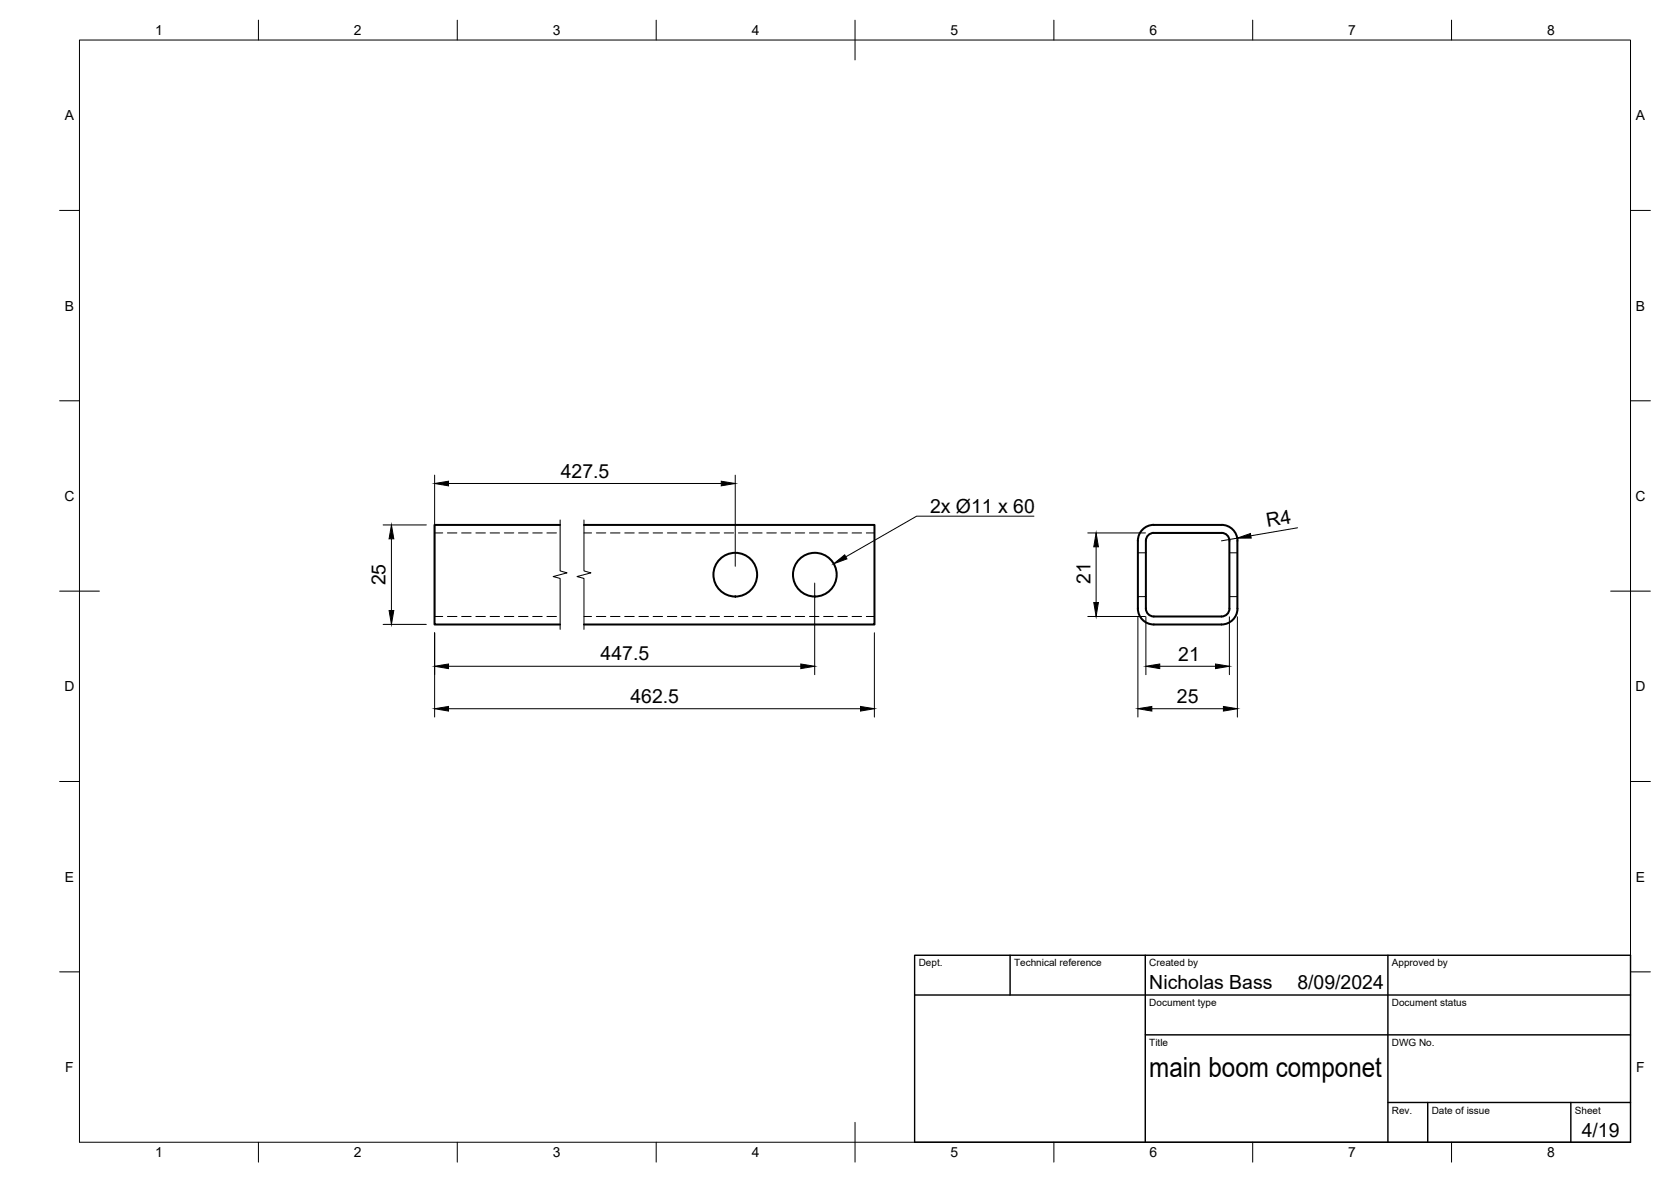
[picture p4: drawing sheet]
<svg xmlns="http://www.w3.org/2000/svg" width="420mm" height="297mm" viewBox="0 0 420 297" stroke-linecap="round" stroke-linejoin="round" font-family="sans-serif">
<!-- layer: Visible -->
<g fill="none" stroke="#000" stroke-width=".51">
<path d="M140.8 131.9h-31.5v25h31.5M146.8 131.9h73.1v25h-73.1M290.1 133.9h17M290.1 131.9h17M290.1 133.9a2 2 0 0 0-2 2v17a2 2 0 0 0 2 2h17a1.96 1.96 0 0 0 2-2v-17a2 2 0 0 0-2-2M290.1 131.9a4 4 0 0 0-4 4v17a4 4 0 0 0 4 4h17a4 4 0 0 0 4-4l.1-17a4 4 0 0 0-4.1-4"/>
<circle cx="184.9" cy="144.4" r="5.5"/>
<circle cx="204.9" cy="144.4" r="5.5"/>
</g>
<!-- layer: Hidden -->
<g fill="none" stroke="#000" stroke-width=".25">
<path d="M109.3 133.9h2M112.5 133.9h2.4M116.1 133.9h2.4M119.7 133.9h2.3M123.2 133.9h2.4M126.8 133.9h2.4M130.4 133.9h2.4M133.9 133.9h2.4M137.5 133.9h2.4M146.8 133.9h1.9M149.9 133.9h2.4M153.5 133.9h2.4"/>
<path d="M157.1 133.9h2.4M160.7 133.9h2.3M164.2 133.9h2.4M167.8 133.9h2.4M171.4 133.9h2.4M174.9 133.9h2.4M178.5 133.9h2.4M182.1 133.9h2.4M185.7 133.9h2.3M189.2 133.9h2.4M192.8 133.9h2.4M196.4 133.9h2.4"/>
<path d="M200 133.9h2.3M203.5 133.9h2.4M207.1 133.9h2.4M210.7 133.9h2.4M214.2 133.9h2.4M217.8 133.9h2.1M286.1 138.9h2M309.1 138.9h2M109.3 154.9h2M112.5 154.9h2.4M116.1 154.9h2.4M119.7 154.9h2.3"/>
<path d="M123.2 154.9h2.4M126.8 154.9h2.4M130.4 154.9h2.4M133.9 154.9h2.4M137.5 154.9h2.4M146.8 154.9h1.9M149.9 154.9h2.4M153.5 154.9h2.4M157.1 154.9h2.4M160.7 154.9h2.3M164.2 154.9h2.4M167.8 154.9h2.4"/>
<path d="M171.4 154.9h2.4M174.9 154.9h2.4M178.5 154.9h2.4M182.1 154.9h2.4M185.7 154.9h2.3M189.2 154.9h2.4M192.8 154.9h2.4M196.4 154.9h2.4M200 154.9h2.3M203.5 154.9h2.4M207.1 154.9h2.4M210.7 154.9h2.4"/>
<path d="M214.2 154.9h2.4M217.8 154.9h2.1M286.1 149.9h2M309.1 149.9h2"/>
</g>
<!-- layer: BORDER -->
<g fill="none" stroke="#000" stroke-width=".25">
<path d="M20 10.1h390v276.9h-390zM65 5.1v5M115 5.1v5M165 5.1v5M215 5.1v10M265 5.1v5M315 5.1v5M365 5.1v5M15 52.9h5M410 52.9h5M15 100.7h5M410 100.7h5"/>
<path d="M15 148.6h10M405 148.6h10M15 196.4h5M410 196.4h5M15 244.2h5M410 244.2h5M65 287v5M115 287v5M165 287v5M215 282.1v9.9M265 287v5M315 287v5"/>
<path d="M365 287v5"/>
</g>
<!-- layer: TITLEBLOCK -->
<path d="M230 240.1h180v46.9h-180zM230 250h180M254 240.1v9.9M288 240.1v46.9M349 240.1v46.9M288 260.1h122M349 277.1h61M359 277.1v9.9M395 277.1v9.9" fill="none" stroke="#000" stroke-width=".36"/>
<!-- layer: Break Lines -->
<path d="M140.8 130.7v12.8l1.8 .5-3.5 .9 1.7 .5v12.8M146.8 130.7v12.8l1.8 .5-3.5 .9 1.7 .5v12.8" fill="none" stroke="#000" stroke-width=".25"/>
<!-- layer: FD_Dimensions -->
<g fill="none" stroke="#000" stroke-width=".25">
<path d="M109.3 119.4v35.4M184.9 119.4v22.9M96.3 131.9h10.9M98.4 135.4v18M112.8 121.5h68.6M273.5 133.9h14.5M275.6 137.4v14M311.1 135.2l-4 .7M326.3 132.6l-11.8 2M96.3 156.9h10.9M109.3 159v21.2M204.9 146.5v23.1"/>
<path d="M219.9 159v21.2M273.5 154.9h14.5M286.1 155v25.2M288.1 155v14.6M309.1 155v14.6M311.1 155v25.2M112.8 178.1h103.6M112.8 167.4h88.6M289.6 178.1h18M291.6 167.4h14"/>
</g>
<g fill="#000" stroke="#000" stroke-width=".25">
<path d="M98.4 131.9l.6 3.5h-1.2zM109.3 121.5l3.5-.6v1.2zM181.4 120.9l3.5 .6-3.5 .6zM275.6 133.9l.6 3.5h-1.2zM311.1 135.2l3.3-1.1 .2 1.1zM97.8 153.4h1.2l-.6 3.5zM275 151.4h1.2l-.6 3.5zM109.3 178.1l3.5-.6v1.2zM109.3 167.4l3.5-.5v1.1zM201.4 166.9l3.5 .5-3.5 .6zM216.4 177.5l3.5 .6-3.5 .6zM286.1 178.1l3.5-.6v1.2z"/>
<path d="M288.1 167.4l3.5-.5v1.1zM305.6 166.9l3.5 .5-3.5 .6zM307.6 177.5l3.5 .6-3.5 .6z"/>
</g>
<!-- layer: Hole Notes -->
<path d="M209.6 141.7l2.8-2.3 .6 1z" fill="#000" stroke="#000" stroke-width=".25"/>
<path d="M260 129.7h-29.5l-17.8 10.2" fill="none" stroke="#000" stroke-width=".25"/>
<text font-size="7" x="289" y="270.6">main boom componet</text>
<g font-size="4.9">
<text x="141" y="120">427.5</text>
<text x="233.8" y="129">2x Ø11 x 60</text>
<text x="318.7" y="132.5" transform="rotate(-10 318.7 132.5)">R4</text>
<text x="97" y="147.1" transform="rotate(-90 97 147.1)">25</text>
<text x="274.2" y="146.8" transform="rotate(-90 274.2 146.8)">21</text>
<text x="151" y="166">447.5</text>
<text x="296.3" y="166">21</text>
<text x="158.5" y="176.6">462.5</text>
<text x="295.9" y="176.6">25</text>
<text x="289" y="248.5">Nicholas Bass</text>
<text x="326.2" y="248.5">8/09/2024</text>
<text x="397.7" y="285.7">4/19</text>
</g>
<g font-size="3.5">
<text x="39" y="8.8">1</text>
<text x="89" y="8.8">2</text>
<text x="139" y="8.8">3</text>
<text x="189" y="8.8">4</text>
<text x="239" y="8.8">5</text>
<text x="289" y="8.8">6</text>
<text x="339" y="8.8">7</text>
<text x="389" y="8.8">8</text>
<text x="16.3" y="30.2">A</text>
<text x="411.3" y="30.2">A</text>
<text x="16.3" y="78">B</text>
<text x="411.3" y="78">B</text>
<text x="16.2" y="125.9">C</text>
<text x="411.2" y="125.9">C</text>
<text x="16.2" y="173.7">D</text>
<text x="411.2" y="173.7">D</text>
<text x="16.3" y="221.6">E</text>
<text x="411.3" y="221.6">E</text>
<text x="16.4" y="269.4">F</text>
<text x="411.4" y="269.4">F</text>
<text x="39" y="290.8">1</text>
<text x="89" y="290.8">2</text>
<text x="139" y="290.8">3</text>
<text x="189" y="290.8">4</text>
<text x="239" y="290.8">5</text>
<text x="289" y="290.8">6</text>
<text x="339" y="290.8">7</text>
<text x="389" y="290.8">8</text>
</g>
<g font-size="2.5">
<text x="231" y="242.9">Dept.</text>
<text x="255" y="242.9">Technical reference</text>
<text x="289" y="242.9">Created by</text>
<text x="350" y="242.9">Approved by</text>
<text x="289" y="252.8">Document type</text>
<text x="350" y="252.8">Document status</text>
<text x="289" y="262.9">Title</text>
<text x="350" y="262.9">DWG No.</text>
<text x="350" y="279.9">Rev.</text>
<text x="360" y="279.9">Date of issue</text>
<text x="396" y="279.9">Sheet</text>
</g>
</svg>
